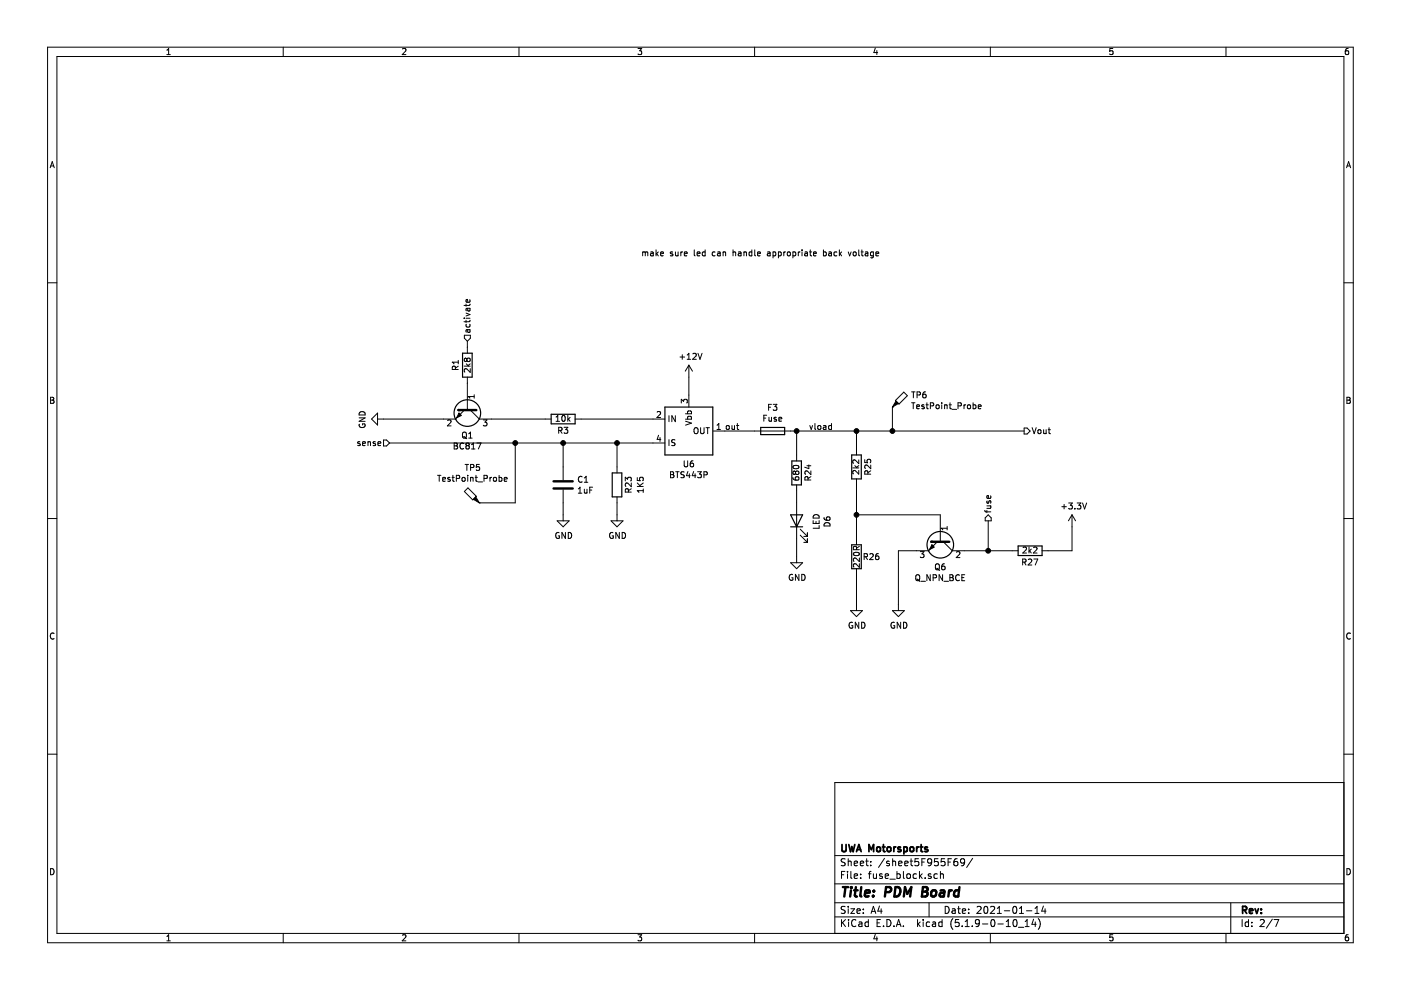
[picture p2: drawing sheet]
EESchema Schematic File Version 4
EELAYER 30 0
EELAYER END
$Descr A4 11693 8268
encoding utf-8
Sheet 5 7
Title "PDM Board"
Date "2021-01-14"
Rev ""
Comp "UWA Motorsports"
Comment1 ""
Comment2 ""
Comment3 ""
Comment4 ""
$EndDescr
$Comp
L pdm-rescue:BTS443P-Power_Management U?
U 1 1
P 5750 3600
AR Path="/5F95464C" Ref="U?"  Part="1" 
AR Path="/5F94FFF3/5F95464C" Ref="U5"  Part="1" 
AR Path="/5F955EE4/5F95464C" Ref="U4"  Part="1" 
AR Path="/5F955F6E/5F95464C" Ref="U6"  Part="1" 
AR Path="/5F956034/5F95464C" Ref="U7"  Part="1" 
AR Path="/5F9560D2/5F95464C" Ref="U8"  Part="1" 
F 0 "U5" H 5750 3325 50  0000 C CNN
F 1 "BTS443P" H 5750 3234 50  0000 C CNN
F 2 "Package_TO_SOT_SMD:TO-252-4" H 5750 3350 50  0001 C CNN
F 3 "http://www.infineon.com/dgdl/Infineon-BTS443P-DS-v01_00-EN.pdf?fileId=5546d4625a888733015aa9afbc5035d5" H 5750 3200 50  0001 C CNN
	1    5750 3600
	1    0    0    -1  
$EndComp
$Comp
L pdm-rescue:+12V-power #PWR?
U 1 1
P 5750 3150
AR Path="/5F954653" Ref="#PWR?"  Part="1" 
AR Path="/5F94FFF3/5F954653" Ref="#PWR045"  Part="1" 
AR Path="/5F955EE4/5F954653" Ref="#PWR038"  Part="1" 
AR Path="/5F955F6E/5F954653" Ref="#PWR052"  Part="1" 
AR Path="/5F956034/5F954653" Ref="#PWR059"  Part="1" 
AR Path="/5F9560D2/5F954653" Ref="#PWR066"  Part="1" 
F 0 "#PWR038" H 5750 3000 50  0001 C CNN
F 1 "+12V" H 5765 3323 50  0000 C CNN
F 2 "" H 5750 3150 50  0001 C CNN
F 3 "" H 5750 3150 50  0001 C CNN
	1    5750 3150
	1    0    0    -1  
$EndComp
Wire Wire Line
	5750 3150 5750 3300
$Comp
L pdm-rescue:R-Device R?
U 1 1
P 5150 4050
AR Path="/5F95465A" Ref="R?"  Part="1" 
AR Path="/5F94FFF3/5F95465A" Ref="R16"  Part="1" 
AR Path="/5F955EE4/5F95465A" Ref="R9"  Part="1" 
AR Path="/5F955F6E/5F95465A" Ref="R23"  Part="1" 
AR Path="/5F956034/5F95465A" Ref="R30"  Part="1" 
AR Path="/5F9560D2/5F95465A" Ref="R37"  Part="1" 
F 0 "R16" V 5050 4050 50  0000 C CNN
F 1 "1K5" V 4950 4050 50  0000 C CNN
F 2 "Resistor_SMD:R_0805_2012Metric_Pad1.20x1.40mm_HandSolder" V 5080 4050 50  0001 C CNN
F 3 "~" H 5150 4050 50  0001 C CNN
	1    5150 4050
	-1   0    0    1   
$EndComp
$Comp
L pdm-rescue:Fuse-Device F?
U 1 1
P 6450 3600
AR Path="/5F95466C" Ref="F?"  Part="1" 
AR Path="/5F94FFF3/5F95466C" Ref="F2"  Part="1" 
AR Path="/5F955EE4/5F95466C" Ref="F1"  Part="1" 
AR Path="/5F955F6E/5F95466C" Ref="F3"  Part="1" 
AR Path="/5F956034/5F95466C" Ref="F4"  Part="1" 
AR Path="/5F9560D2/5F95466C" Ref="F5"  Part="1" 
F 0 "F2" V 6253 3600 50  0000 C CNN
F 1 "Fuse" V 6344 3600 50  0000 C CNN
F 2 "pdm_v2:fuseHolder" V 6380 3600 50  0001 C CNN
F 3 "~" H 6450 3600 50  0001 C CNN
	1    6450 3600
	0    1    1    0   
$EndComp
Wire Wire Line
	7150 3750 7150 3600
$Comp
L pdm-rescue:R-Device R?
U 1 1
P 7150 3900
AR Path="/5F954690" Ref="R?"  Part="1" 
AR Path="/5F94FFF3/5F954690" Ref="R18"  Part="1" 
AR Path="/5F955EE4/5F954690" Ref="R11"  Part="1" 
AR Path="/5F955F6E/5F954690" Ref="R25"  Part="1" 
AR Path="/5F956034/5F954690" Ref="R32"  Part="1" 
AR Path="/5F9560D2/5F954690" Ref="R39"  Part="1" 
F 0 "R18" V 7050 3900 50  0000 C CNN
F 1 "2k2" V 7150 3900 50  0000 C CNN
F 2 "Resistor_SMD:R_0805_2012Metric_Pad1.20x1.40mm_HandSolder" V 7080 3900 50  0001 C CNN
F 3 "~" H 7150 3900 50  0001 C CNN
	1    7150 3900
	-1   0    0    1   
$EndComp
$Comp
L pdm-rescue:GND-power #PWR?
U 1 1
P 7150 5050
AR Path="/5F954696" Ref="#PWR?"  Part="1" 
AR Path="/5F94FFF3/5F954696" Ref="#PWR046"  Part="1" 
AR Path="/5F955EE4/5F954696" Ref="#PWR039"  Part="1" 
AR Path="/5F955F6E/5F954696" Ref="#PWR053"  Part="1" 
AR Path="/5F956034/5F954696" Ref="#PWR060"  Part="1" 
AR Path="/5F9560D2/5F954696" Ref="#PWR067"  Part="1" 
F 0 "#PWR039" H 7150 4800 50  0001 C CNN
F 1 "GND" H 7155 4877 50  0000 C CNN
F 2 "" H 7150 5050 50  0001 C CNN
F 3 "" H 7150 5050 50  0001 C CNN
	1    7150 5050
	1    0    0    -1  
$EndComp
Text HLabel 3900 2850 1    50   Input ~ 0
activate
Text HLabel 3250 3700 0    50   Input ~ 0
sense
Text Label 6050 3600 0    50   ~ 0
out
Wire Wire Line
	6050 3600 6300 3600
Text Label 6750 3600 0    50   ~ 0
vload
$Comp
L pdm-rescue:Q_NPN_BCE-Device Q6
U 1 1
P 7850 4500
AR Path="/5F955F6E/5F982D06" Ref="Q6"  Part="1" 
AR Path="/5F9560D2/5F982D06" Ref="Q10"  Part="1" 
AR Path="/5F956034/5F982D06" Ref="Q8"  Part="1" 
AR Path="/5F94FFF3/5F982D06" Ref="Q4"  Part="1" 
AR Path="/5F955EE4/5F982D06" Ref="Q2"  Part="1" 
F 0 "Q4" V 8085 4500 50  0000 C CNN
F 1 "Q_NPN_BCE" V 8176 4500 50  0000 C CNN
F 2 "Package_TO_SOT_SMD:SOT-23_Handsoldering" H 8050 4600 50  0001 C CNN
F 3 "~" H 7850 4500 50  0001 C CNN
	1    7850 4500
	0    1    1    0   
$EndComp
$Comp
L pdm-rescue:R-Device R?
U 1 1
P 7150 4650
AR Path="/5F954672" Ref="R?"  Part="1" 
AR Path="/5F94FFF3/5F954672" Ref="R19"  Part="1" 
AR Path="/5F955EE4/5F954672" Ref="R12"  Part="1" 
AR Path="/5F955F6E/5F954672" Ref="R26"  Part="1" 
AR Path="/5F956034/5F954672" Ref="R33"  Part="1" 
AR Path="/5F9560D2/5F954672" Ref="R40"  Part="1" 
F 0 "R19" H 7200 4650 50  0000 L CNN
F 1 "220R" V 7150 4550 50  0000 L CNN
F 2 "Resistor_SMD:R_0805_2012Metric_Pad1.20x1.40mm_HandSolder" V 7080 4650 50  0001 C CNN
F 3 "~" H 7150 4650 50  0001 C CNN
	1    7150 4650
	1    0    0    -1  
$EndComp
Connection ~ 7150 4300
Wire Wire Line
	7150 4300 7150 4500
Wire Wire Line
	7150 4300 7850 4300
$Comp
L pdm-rescue:+3.3V-power #PWR?
U 1 1
P 8950 4400
AR Path="/5F98797F" Ref="#PWR?"  Part="1" 
AR Path="/5F94FFF3/5F98797F" Ref="#PWR048"  Part="1" 
AR Path="/5F955EE4/5F98797F" Ref="#PWR041"  Part="1" 
AR Path="/5F955F6E/5F98797F" Ref="#PWR055"  Part="1" 
AR Path="/5F956034/5F98797F" Ref="#PWR062"  Part="1" 
AR Path="/5F9560D2/5F98797F" Ref="#PWR069"  Part="1" 
F 0 "#PWR041" H 8950 4250 50  0001 C CNN
F 1 "+3.3V" H 8965 4573 50  0000 C CNN
F 2 "" H 8950 4400 50  0001 C CNN
F 3 "" H 8950 4400 50  0001 C CNN
	1    8950 4400
	1    0    0    -1  
$EndComp
Wire Wire Line
	8950 4400 8950 4600
Text HLabel 8250 4350 1    50   Output ~ 0
fuse
Wire Wire Line
	8250 4350 8250 4600
Wire Wire Line
	7500 4600 7650 4600
Wire Wire Line
	5150 3900 5150 3700
Wire Wire Line
	5150 3700 5450 3700
Wire Wire Line
	3250 3700 4300 3700
Connection ~ 5150 3700
$Comp
L pdm-rescue:GND-power #PWR?
U 1 1
P 5150 4300
AR Path="/5FDDFF0E" Ref="#PWR?"  Part="1" 
AR Path="/5F94FFF3/5FDDFF0E" Ref="#PWR044"  Part="1" 
AR Path="/5F955EE4/5FDDFF0E" Ref="#PWR037"  Part="1" 
AR Path="/5F955F6E/5FDDFF0E" Ref="#PWR051"  Part="1" 
AR Path="/5F956034/5FDDFF0E" Ref="#PWR058"  Part="1" 
AR Path="/5F9560D2/5FDDFF0E" Ref="#PWR065"  Part="1" 
F 0 "#PWR037" H 5150 4050 50  0001 C CNN
F 1 "GND" H 5155 4127 50  0000 C CNN
F 2 "" H 5150 4300 50  0001 C CNN
F 3 "" H 5150 4300 50  0001 C CNN
	1    5150 4300
	1    0    0    -1  
$EndComp
Wire Wire Line
	5150 4300 5150 4200
$Comp
L pdm-rescue:GND-power #PWR?
U 1 1
P 4700 4300
AR Path="/5FDE452B" Ref="#PWR?"  Part="1" 
AR Path="/5F94FFF3/5FDE452B" Ref="#PWR043"  Part="1" 
AR Path="/5F955EE4/5FDE452B" Ref="#PWR036"  Part="1" 
AR Path="/5F955F6E/5FDE452B" Ref="#PWR050"  Part="1" 
AR Path="/5F956034/5FDE452B" Ref="#PWR057"  Part="1" 
AR Path="/5F9560D2/5FDE452B" Ref="#PWR064"  Part="1" 
F 0 "#PWR036" H 4700 4050 50  0001 C CNN
F 1 "GND" H 4705 4127 50  0000 C CNN
F 2 "" H 4700 4300 50  0001 C CNN
F 3 "" H 4700 4300 50  0001 C CNN
	1    4700 4300
	1    0    0    -1  
$EndComp
Wire Wire Line
	4700 3700 4700 3900
Wire Wire Line
	8050 4600 8250 4600
Wire Wire Line
	7150 4050 7150 4300
Wire Wire Line
	6650 4100 6650 4200
$Comp
L pdm-rescue:R-Device R?
U 1 1
P 6650 3950
AR Path="/5F986EB2" Ref="R?"  Part="1" 
AR Path="/5F94FFF3/5F986EB2" Ref="R17"  Part="1" 
AR Path="/5F955EE4/5F986EB2" Ref="R10"  Part="1" 
AR Path="/5F955F6E/5F986EB2" Ref="R24"  Part="1" 
AR Path="/5F956034/5F986EB2" Ref="R31"  Part="1" 
AR Path="/5F9560D2/5F986EB2" Ref="R38"  Part="1" 
F 0 "R17" V 6550 3950 50  0000 C CNN
F 1 "680" V 6650 3950 50  0000 C CNN
F 2 "Resistor_SMD:R_0805_2012Metric_Pad1.20x1.40mm_HandSolder" V 6580 3950 50  0001 C CNN
F 3 "~" H 6650 3950 50  0001 C CNN
	1    6650 3950
	-1   0    0    -1  
$EndComp
$Comp
L pdm-rescue:LED-Device D5
U 1 1
P 6650 4350
AR Path="/5F94FFF3/5F98650F" Ref="D5"  Part="1" 
AR Path="/5F9560D2/5F98650F" Ref="D8"  Part="1" 
AR Path="/5F956034/5F98650F" Ref="D7"  Part="1" 
AR Path="/5F955F6E/5F98650F" Ref="D6"  Part="1" 
AR Path="/5F955EE4/5F98650F" Ref="D4"  Part="1" 
F 0 "D5" H 6643 4095 50  0000 C CNN
F 1 "LED" H 6643 4186 50  0000 C CNN
F 2 "LED_SMD:LED_0805_2012Metric_Pad1.15x1.40mm_HandSolder" H 6650 4350 50  0001 C CNN
F 3 "~" H 6650 4350 50  0001 C CNN
	1    6650 4350
	0    -1   -1   0   
$EndComp
Text Notes 5350 2150 0    50   ~ 0
make sure led can handle appropriate back voltage
$Comp
L pdm-rescue:R-Device R?
U 1 1
P 8600 4600
AR Path="/5FDFC164" Ref="R?"  Part="1" 
AR Path="/5F94FFF3/5FDFC164" Ref="R20"  Part="1" 
AR Path="/5F955EE4/5FDFC164" Ref="R13"  Part="1" 
AR Path="/5F955F6E/5FDFC164" Ref="R27"  Part="1" 
AR Path="/5F956034/5FDFC164" Ref="R34"  Part="1" 
AR Path="/5F9560D2/5FDFC164" Ref="R41"  Part="1" 
F 0 "R20" V 8500 4600 50  0000 C CNN
F 1 "2k2" V 8600 4600 50  0000 C CNN
F 2 "Resistor_SMD:R_0805_2012Metric_Pad1.20x1.40mm_HandSolder" V 8530 4600 50  0001 C CNN
F 3 "~" H 8600 4600 50  0001 C CNN
	1    8600 4600
	0    -1   -1   0   
$EndComp
Wire Wire Line
	8750 4600 8950 4600
Connection ~ 8250 4600
Wire Wire Line
	8250 4600 8450 4600
$Comp
L pdm-rescue:GND-power #PWR?
U 1 1
P 7500 5050
AR Path="/5FDFEAE6" Ref="#PWR?"  Part="1" 
AR Path="/5F94FFF3/5FDFEAE6" Ref="#PWR047"  Part="1" 
AR Path="/5F955EE4/5FDFEAE6" Ref="#PWR040"  Part="1" 
AR Path="/5F955F6E/5FDFEAE6" Ref="#PWR054"  Part="1" 
AR Path="/5F956034/5FDFEAE6" Ref="#PWR061"  Part="1" 
AR Path="/5F9560D2/5FDFEAE6" Ref="#PWR068"  Part="1" 
F 0 "#PWR040" H 7500 4800 50  0001 C CNN
F 1 "GND" H 7505 4877 50  0000 C CNN
F 2 "" H 7500 5050 50  0001 C CNN
F 3 "" H 7500 5050 50  0001 C CNN
	1    7500 5050
	1    0    0    -1  
$EndComp
Wire Wire Line
	7500 4600 7500 5050
Wire Wire Line
	4700 4200 4700 4300
Wire Wire Line
	7150 4800 7150 5050
Connection ~ 4300 3700
Wire Wire Line
	4300 3700 4700 3700
Wire Wire Line
	4300 3700 4300 4200
$Comp
L pdm-rescue:TestPoint_Probe-Connector TP6
U 1 1
P 7450 3400
AR Path="/5F955F6E/5FFEFF01" Ref="TP6"  Part="1" 
AR Path="/5F955EE4/5FFEFF01" Ref="TP2"  Part="1" 
AR Path="/5F94FFF3/5FFEFF01" Ref="TP4"  Part="1" 
AR Path="/5F956034/5FFEFF01" Ref="TP8"  Part="1" 
AR Path="/5F9560D2/5FFEFF01" Ref="Vout_TP1"  Part="1" 
F 0 "TP4" H 7603 3501 50  0000 L CNN
F 1 "TestPoint_Probe" H 7603 3410 50  0000 L CNN
F 2 "TestPoint:TestPoint_Pad_D1.0mm" H 7650 3400 50  0001 C CNN
F 3 "~" H 7650 3400 50  0001 C CNN
	1    7450 3400
	1    0    0    -1  
$EndComp
Wire Wire Line
	7450 3400 7450 3600
Connection ~ 7450 3600
$Comp
L pdm-rescue:TestPoint_Probe-Connector TP5
U 1 1
P 4000 4200
AR Path="/5F955F6E/5FFF1F4F" Ref="TP5"  Part="1" 
AR Path="/5F955EE4/5FFF1F4F" Ref="TP1"  Part="1" 
AR Path="/5F94FFF3/5FFF1F4F" Ref="TP3"  Part="1" 
AR Path="/5F956034/5FFF1F4F" Ref="TP7"  Part="1" 
AR Path="/5F9560D2/5FFF1F4F" Ref="Sense_TP1"  Part="1" 
F 0 "TP3" V 4290 4255 50  0000 C CNN
F 1 "TestPoint_Probe" V 4199 4255 50  0000 C CNN
F 2 "TestPoint:TestPoint_Pad_D1.0mm" H 4200 4200 50  0001 C CNN
F 3 "~" H 4200 4200 50  0001 C CNN
	1    4000 4200
	0    -1   -1   0   
$EndComp
Wire Wire Line
	4000 4200 4300 4200
Wire Wire Line
	7450 3600 8550 3600
Text HLabel 8550 3600 2    50   Output ~ 0
Vout
$Comp
L Device:C C13
U 1 1
P 4700 4050
AR Path="/5F9560D2/6007317B" Ref="C13"  Part="1" 
AR Path="/5F94FFF3/6007317B" Ref="C14"  Part="1" 
AR Path="/5F955F6E/6007317B" Ref="C1"  Part="1" 
AR Path="/5F956034/6007317B" Ref="C12"  Part="1" 
AR Path="/5F955EE4/6007317B" Ref="C15"  Part="1" 
F 0 "C14" H 4815 4096 50  0000 L CNN
F 1 "1uF" H 4815 4005 50  0000 L CNN
F 2 "Capacitor_SMD:C_0805_2012Metric_Pad1.18x1.45mm_HandSolder" H 4738 3900 50  0001 C CNN
F 3 "~" H 4700 4050 50  0001 C CNN
F 4 "T494A106M020AT" H 4700 4050 50  0001 C CNN "Digi-Key_PN"
	1    4700 4050
	1    0    0    -1  
$EndComp
Connection ~ 4700 3700
Wire Wire Line
	4700 3700 5150 3700
Wire Wire Line
	4100 3500 4550 3500
$Comp
L pdm-rescue:GND-power #PWR?
U 1 1
P 3200 3500
AR Path="/6018186C" Ref="#PWR?"  Part="1" 
AR Path="/5F94FFF3/6018186C" Ref="#PWR0115"  Part="1" 
AR Path="/5F955EE4/6018186C" Ref="#PWR0120"  Part="1" 
AR Path="/5F955F6E/6018186C" Ref="#PWR0105"  Part="1" 
AR Path="/5F956034/6018186C" Ref="#PWR0107"  Part="1" 
AR Path="/5F9560D2/6018186C" Ref="#PWR0113"  Part="1" 
F 0 "#PWR0120" H 3200 3250 50  0001 C CNN
F 1 "GND" H 3205 3327 50  0000 C CNN
F 2 "" H 3200 3500 50  0001 C CNN
F 3 "" H 3200 3500 50  0001 C CNN
	1    3200 3500
	0    1    1    0   
$EndComp
$Comp
L pdm-rescue:R-Device R?
U 1 1
P 4700 3500
AR Path="/60187A80" Ref="R?"  Part="1" 
AR Path="/5F94FFF3/60187A80" Ref="R22"  Part="1" 
AR Path="/5F955EE4/60187A80" Ref="R29"  Part="1" 
AR Path="/5F955F6E/60187A80" Ref="R3"  Part="1" 
AR Path="/5F956034/60187A80" Ref="R8"  Part="1" 
AR Path="/5F9560D2/60187A80" Ref="R15"  Part="1" 
F 0 "R22" V 4600 3500 50  0000 C CNN
F 1 "10k" V 4700 3500 50  0000 C CNN
F 2 "Resistor_SMD:R_0805_2012Metric_Pad1.20x1.40mm_HandSolder" V 4630 3500 50  0001 C CNN
F 3 "~" H 4700 3500 50  0001 C CNN
	1    4700 3500
	0    -1   -1   0   
$EndComp
Wire Wire Line
	4850 3500 5450 3500
Wire Wire Line
	3200 3500 3700 3500
Wire Wire Line
	3900 2850 3900 2900
$Comp
L pdm-rescue:R-Device R?
U 1 1
P 3900 3050
AR Path="/60189F37" Ref="R?"  Part="1" 
AR Path="/5F94FFF3/60189F37" Ref="R21"  Part="1" 
AR Path="/5F955EE4/60189F37" Ref="R28"  Part="1" 
AR Path="/5F955F6E/60189F37" Ref="R1"  Part="1" 
AR Path="/5F956034/60189F37" Ref="R7"  Part="1" 
AR Path="/5F9560D2/60189F37" Ref="R14"  Part="1" 
F 0 "R21" V 3800 3050 50  0000 C CNN
F 1 "2k8" V 3900 3050 50  0000 C CNN
F 2 "Resistor_SMD:R_0805_2012Metric_Pad1.20x1.40mm_HandSolder" V 3830 3050 50  0001 C CNN
F 3 "~" H 3900 3050 50  0001 C CNN
	1    3900 3050
	1    0    0    -1  
$EndComp
$Comp
L Transistor_BJT:BC817 Q1
U 1 1
P 3900 3400
AR Path="/5F955F6E/6018FB48" Ref="Q1"  Part="1" 
AR Path="/5F956034/6018FB48" Ref="Q3"  Part="1" 
AR Path="/5F9560D2/6018FB48" Ref="Q5"  Part="1" 
AR Path="/5F94FFF3/6018FB48" Ref="Q7"  Part="1" 
AR Path="/5F955EE4/6018FB48" Ref="Q9"  Part="1" 
F 0 "Q7" V 4135 3400 50  0000 C CNN
F 1 "BC817" V 4226 3400 50  0000 C CNN
F 2 "Package_TO_SOT_SMD:SOT-23" H 4100 3325 50  0001 L CIN
F 3 "https://www.onsemi.com/pub/Collateral/BC818-D.pdf" H 3900 3400 50  0001 L CNN
	1    3900 3400
	0    1    1    0   
$EndComp
Wire Wire Line
	6650 3800 6650 3600
$Comp
L pdm-rescue:GND-power #PWR?
U 1 1
P 6650 4650
AR Path="/60198289" Ref="#PWR?"  Part="1" 
AR Path="/5F94FFF3/60198289" Ref="#PWR0119"  Part="1" 
AR Path="/5F955EE4/60198289" Ref="#PWR0121"  Part="1" 
AR Path="/5F955F6E/60198289" Ref="#PWR0106"  Part="1" 
AR Path="/5F956034/60198289" Ref="#PWR0112"  Part="1" 
AR Path="/5F9560D2/60198289" Ref="#PWR0114"  Part="1" 
F 0 "#PWR0121" H 6650 4400 50  0001 C CNN
F 1 "GND" H 6655 4477 50  0000 C CNN
F 2 "" H 6650 4650 50  0001 C CNN
F 3 "" H 6650 4650 50  0001 C CNN
	1    6650 4650
	1    0    0    -1  
$EndComp
Wire Wire Line
	6650 4650 6650 4500
Connection ~ 7150 3600
Wire Wire Line
	7150 3600 7450 3600
Wire Wire Line
	6600 3600 6650 3600
Connection ~ 6650 3600
Wire Wire Line
	6650 3600 7150 3600
$EndSCHEMATC
